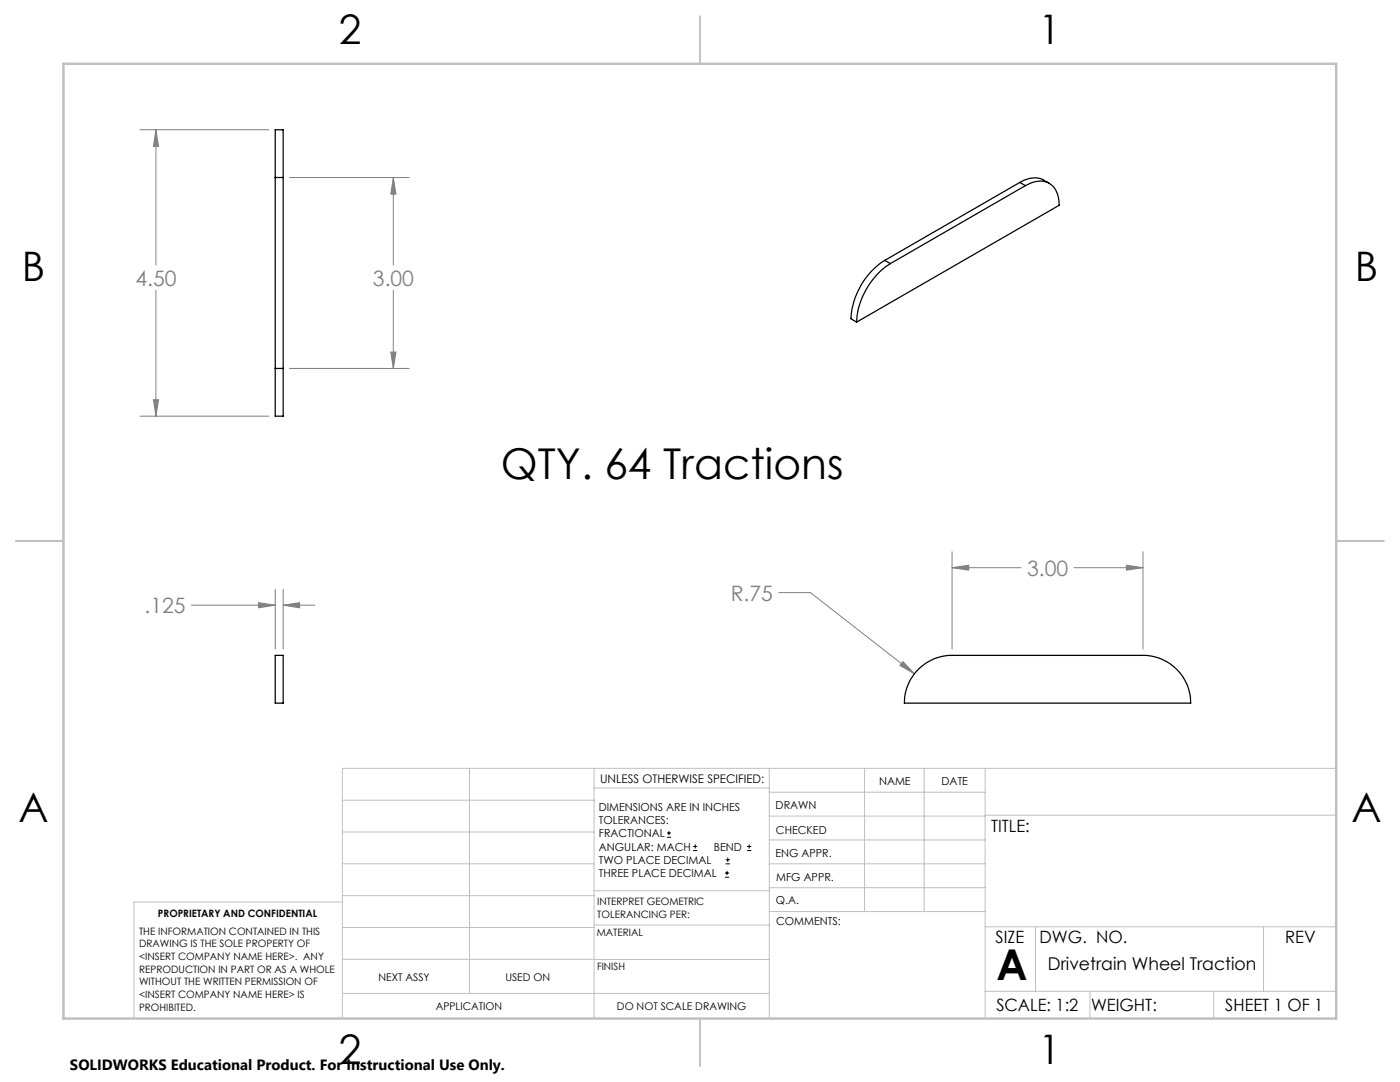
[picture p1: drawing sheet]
<svg xmlns="http://www.w3.org/2000/svg" width="279mm" height="216mm" viewBox="0 0 279 216" stroke-linecap="round" stroke-linejoin="round" font-family="sans-serif">
<g fill="none" stroke="#000" stroke-width=".2">
<path d="M133.1 167.1h.8M133.1 166.2h.8M133.5 165.8v.9M138.3 169.7h.8M138.3 168.9h.8M138.7 168.5v.8M144.7 175h.8M144.7 174.2h.8M144.8 172.4h.9M144.8 171.6h.9M145.1 173.8v.8M145.2 171.1v.9"/>
<path d="M149.1 169.7h.8M149.1 168.9h.8M149.5 168.5v.8"/>
</g>
<g fill="none" stroke="#808080" stroke-width=".2">
<path d="M27.9 25.9h25.8M31.1 25.9l.5 3.3h-1zM31.1 25.9v27M57.8 35.4h23.9M78.5 35.4l.5 3.3h-1zM78.5 35.4v17.5M31.1 57.9v25.1M78.5 57.9v15.6M30.6 79.8h1l-.5 3.2zM57.8 73.5h23.9M78 70.2h1l-.5 3.3zM27.9 83h25.8"/>
<path d="M54.9 117.6v11.9M56.5 117.6v11.9M155.4 118.3h6.3l20.8 16.1M190 113.3l3.3-.5v1zM190 110.1v19.4M190 113.3h13.8M214.3 113.3h13.8M224.8 112.8l3.3 .5-3.3 .5zM228.1 110.1v19.4M38.2 120.8h16.7M51.6 120.3l3.3 .5-3.3 .5zM56.5 120.8l3.3-.5v1z"/>
<path d="M56.5 120.8h6.4M180.2 132l2.3 2.4-2.9-1.6z"/>
</g>
<g fill="none" stroke="#c0c0c0" stroke-width=".2">
<path d="M68.3 159.7h50.3M93.7 153.3v44.9M118.6 153.3v49.9M118.6 157.2h34.9M153.5 153.3v49.9M153.5 158.1h43.1M172.5 153.3v28.6M184.4 153.3v28.6M196.6 153.3v49.9M266.7 153.3h-198.4v49.9M68.3 178.7h50.3M68.3 172.4h50.3"/>
<path d="M68.3 166h50.3M68.3 180h-41.6v23.2M118.6 177.7h35M153.5 167.6h43.1M153.5 162.8h43.1M153.5 172.4h43.1M153.5 177.1h43.1M196.6 162.7h70.1M68.3 198.2h85.2M68.3 191.4l85.2 .1M68.3 185.1h50.3M118.6 184.6h35"/>
<path d="M153.6 181.9h43M196.6 197.8h70.1M196.6 184.9h70.1M206.7 184.9v12.9M217.5 197.8v5.4M242.2 197.8v5.4M252.2 184.9v12.9"/>
</g>
<path d="M139.7 3.2v9.5M3.1 107.9h9.6M266.7 107.9h9.5M139.7 203.2v9.6" fill="none" stroke="#c0c0c0" stroke-width=".25"/>
<path d="M12.7 12.7h254v190.5h-254z" fill="none" stroke="#c0c0c0" stroke-width=".5"/>
<path d="M51.6 120.3l3.3 .5-3.3 .5zM56.5 120.8l3.3-.5v1zM31.1 25.9l.5 3.3h-1zM30.6 79.8h1l-.5 3.2zM78.5 35.4l.5 3.3h-1zM78 70.2h1l-.5 3.3zM180.2 132l-.6 .8 2.9 1.6zM224.8 112.8l3.3 .5-3.3 .5zM190 113.3l3.3-.5v1z" fill="#808080"/>
<g fill="none" stroke="#000" stroke-width=".25">
<path d="M54.9 35.4v-9.5h1.6v9.5M54.9 35.4h1.6M54.9 35.4v38.1M56.5 35.4v38.1M203.5 36.4a4.8 4.8 0 0 1 4.8-.5l1.1 .7M203.5 36.4l1.1 .6M203.5 36.4l-26.9 15.6M204.6 37a4.6 4.6 0 0 1 5.1-.2 5 5 0 0 1 1.7 4.2l-40.4 23.3M204.6 37l-26.9 15.6M176.6 52a14.8 14.8 0 0 0-6.8 11.6l1.2 .7M176.6 52l1.1 .6M177.7 52.6a15 15 0 0 0-6.7 11.7"/>
<path d="M54.9 73.5v9.5h1.6v-9.5M54.9 73.5h1.6M54.9 130.8h1.6v9.5h-1.6zM183.3 133.6a9.4 9.4 0 0 1 6.7-2.8h38.1a9.5 9.5 0 0 1 9.5 9.5h-57.1a9.6 9.6 0 0 1 2.8-6.7z"/>
</g>
<g font-size="8.5">
<text x="100" y="95.7">QTY. 64 Tractions</text>
<text x="198.9" y="195.5">A</text>
</g>
<g font-size="8.1">
<text x="67.6" y="8.9">2</text>
<text x="207.3" y="8.9">1</text>
<text x="4.4" y="56.1">B</text>
<text x="270.4" y="56.1">B</text>
<text x="3.7" y="164.1">A</text>
<text x="269.7" y="164.1">A</text>
<text x="67.6" y="212.4">2</text>
<text x="207.3" y="212.4">1</text>
</g>
<g font-size="4.2" fill="#808080">
<text x="27" y="57">4.50</text>
<text x="74.4" y="57">3.00</text>
<text x="145.8" y="119.8">R.75</text>
<text x="205" y="114.9">3.00</text>
<text x="28.8" y="122.3">.125</text>
</g>
<text font-size="3.5" x="209.1" y="193.5">Drivetrain Wheel Traction</text>
<g font-size="3.4">
<text x="197.8" y="166">TITLE:</text>
<text x="198.7" y="188.1">SIZE</text>
<text x="207.5" y="188.1">DWG. NO.</text>
<text x="256.5" y="188.2">REV</text>
<text x="198.8" y="201.7">SCALE: 1:2</text>
<text x="217.7" y="201.8">WEIGHT:</text>
<text x="244.5" y="201.7">SHEET 1 OF 1</text>
</g>
<text font-size="3" x="14" y="213.5">SOLIDWORKS Educational Product. For Instructional Use Only.</text>
<text font-size="2.4" x="119.8" y="156.2">UNLESS OTHERWISE SPECIFIED:</text>
<g font-size="2.2">
<text x="119.5" y="161.8">DIMENSIONS ARE IN INCHES</text>
<text x="154.8" y="161.4">DRAWN</text>
<text x="175.4" y="156.6">NAME</text>
<text x="187.9" y="156.7">DATE</text>
<text x="119.5" y="164.4">TOLERANCES:</text>
<text x="119.5" y="167.1">FRACTIONAL</text>
<text x="154.9" y="166.3">CHECKED</text>
<text x="119.5" y="169.7">ANGULAR: MACH</text>
<text x="119.5" y="172.4">TWO PLACE DECIMAL</text>
<text x="142.5" y="169.7">BEND</text>
<text x="154.8" y="171">ENG APPR.</text>
<text x="119.5" y="175">THREE PLACE DECIMAL</text>
<text x="154.9" y="175.7">MFG APPR.</text>
<text x="154.9" y="180.4">Q.A.</text>
<text x="154.9" y="184.6">COMMENTS:</text>
</g>
<g font-size="2.1">
<text x="75.5" y="195.7">NEXT ASSY</text>
<text x="100.9" y="195.7">USED ON</text>
<text x="86.9" y="201.5">APPLICATION</text>
<text x="123.1" y="201.6">DO NOT SCALE DRAWING</text>
</g>
<g font-size="2">
<text x="31.5" y="182.9">PROPRIETARY AND CONFIDENTIAL</text>
<text x="119.2" y="180.6">INTERPRET GEOMETRIC</text>
<text x="119.2" y="183.1">TOLERANCING PER:</text>
<text x="27.8" y="186.5">THE INFORMATION CONTAINED IN THIS</text>
<text x="27.8" y="189">DRAWING IS THE SOLE PROPERTY OF</text>
<text x="27.8" y="191.6">&lt;INSERT COMPANY NAME HERE&gt;. ANY</text>
<text x="119.1" y="186.7">MATERIAL</text>
<text x="27.8" y="194.1">REPRODUCTION IN PART OR AS A WHOLE</text>
<text x="27.8" y="196.6">WITHOUT THE WRITTEN PERMISSION OF</text>
<text x="119.1" y="193.5">FINISH</text>
<text x="27.8" y="199.1">&lt;INSERT COMPANY NAME HERE&gt; IS</text>
<text x="27.8" y="201.7">PROHIBITED.</text>
</g>
</svg>
